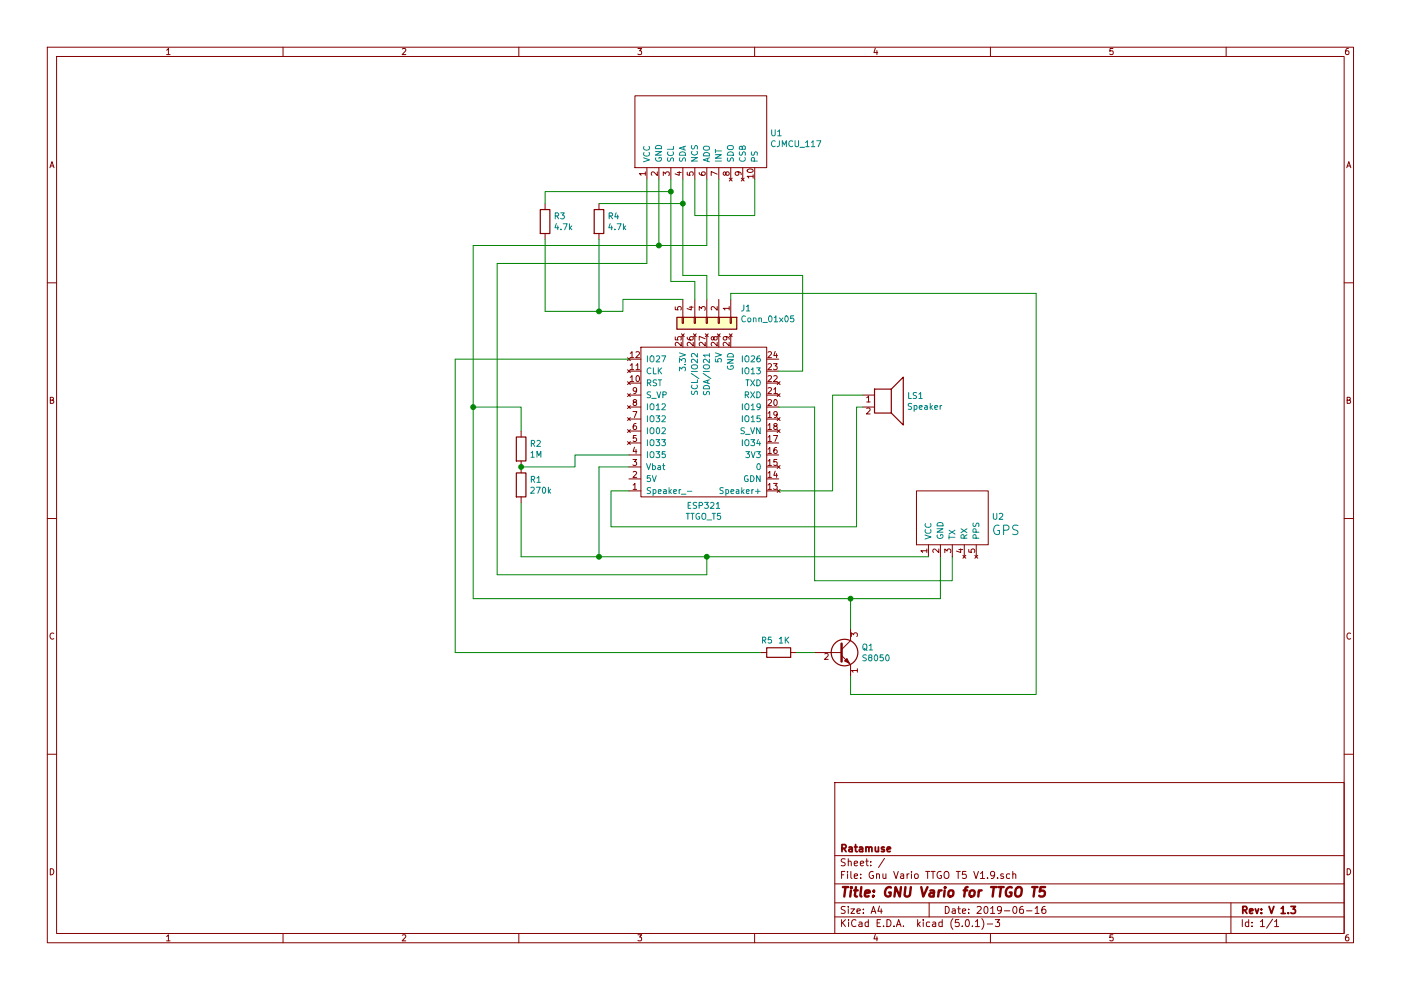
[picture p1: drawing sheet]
EESchema Schematic File Version 4
LIBS:Gnu Vario TTGO T5 V1.9-cache
EELAYER 26 0
EELAYER END
$Descr A4 11693 8268
encoding utf-8
Sheet 1 1
Title "GNU Vario for TTGO T5"
Date "2019-06-16"
Rev "V 1.3"
Comp "Ratamuse"
Comment1 ""
Comment2 ""
Comment3 ""
Comment4 ""
$EndDescr
$Comp
L Gnu-Vario-TTGO-T5-V1.9-rescue:TTGO_T5-modules ESP321
U 1 1
P 5350 4100
F 0 "ESP321" H 5875 3978 50  0000 C CNN
F 1 "TTGO_T5" H 5875 3887 50  0000 C CNN
F 2 "modules:TTGO_T5_V1.2v2" H 5350 4100 50  0001 C CNN
F 3 "" H 5350 4100 50  0001 C CNN
	1    5350 4100
	1    0    0    -1  
$EndComp
$Comp
L Gnu-Vario-TTGO-T5-V1.9-rescue:GPS-modules U2
U 1 1
P 7750 4550
F 0 "U2" H 8278 4787 50  0000 L CNN
F 1 "GPS" H 8278 4674 79  0000 L CNN
F 2 "modules:GPS" H 7950 4900 50  0001 C CNN
F 3 "" H 7950 4900 50  0001 C CNN
	1    7750 4550
	1    0    0    -1  
$EndComp
$Comp
L Device:R R2
U 1 1
P 4350 3750
F 0 "R2" H 4420 3796 50  0000 L CNN
F 1 "1M" H 4420 3705 50  0000 L CNN
F 2 "modules:R1" V 4280 3750 50  0001 C CNN
F 3 "~" H 4350 3750 50  0001 C CNN
	1    4350 3750
	1    0    0    -1  
$EndComp
$Comp
L Device:R R1
U 1 1
P 4350 4050
F 0 "R1" H 4420 4096 50  0000 L CNN
F 1 "270k" H 4420 4005 50  0000 L CNN
F 2 "modules:R2" V 4280 4050 50  0001 C CNN
F 3 "~" H 4350 4050 50  0001 C CNN
	1    4350 4050
	1    0    0    -1  
$EndComp
Wire Wire Line
	7950 4650 7950 4850
Wire Wire Line
	7950 4850 6800 4850
Wire Wire Line
	5600 2350 5800 2350
Wire Wire Line
	5250 3900 5000 3900
Wire Wire Line
	4350 3900 4800 3900
Wire Wire Line
	4800 3900 4800 3800
Wire Wire Line
	4800 3800 5250 3800
Connection ~ 4350 3900
Wire Wire Line
	6500 3100 6700 3100
Wire Wire Line
	6700 3100 6700 2300
Wire Wire Line
	6700 2300 6000 2300
Wire Wire Line
	6800 3400 6500 3400
Wire Wire Line
	6800 3400 6800 4850
$Comp
L Gnu-Vario-TTGO-T5-V1.9-rescue:CJMCU_1000F-modules U1
U 1 1
P 5400 1400
F 0 "U1" H 6428 1690 50  0000 L CNN
F 1 "CJMCU_117" H 6428 1599 50  0000 L CNN
F 2 "modules:CJMCU-117" H 5800 1850 50  0001 C CNN
F 3 "" H 5800 1850 50  0001 C CNN
	1    5400 1400
	1    0    0    -1  
$EndComp
Wire Wire Line
	5700 2300 5900 2300
Wire Wire Line
	5600 1500 5600 1600
Wire Wire Line
	5700 1500 5700 1700
$Comp
L Device:R R4
U 1 1
P 5000 1850
F 0 "R4" H 5070 1896 50  0000 L CNN
F 1 "4.7k" H 5070 1805 50  0000 L CNN
F 2 "modules:R1" V 4930 1850 50  0001 C CNN
F 3 "~" H 5000 1850 50  0001 C CNN
	1    5000 1850
	1    0    0    -1  
$EndComp
$Comp
L Device:R R3
U 1 1
P 4550 1850
F 0 "R3" H 4620 1896 50  0000 L CNN
F 1 "4.7k" H 4620 1805 50  0000 L CNN
F 2 "modules:R1" V 4480 1850 50  0001 C CNN
F 3 "~" H 4550 1850 50  0001 C CNN
	1    4550 1850
	1    0    0    -1  
$EndComp
Wire Wire Line
	5000 1700 5700 1700
Connection ~ 5700 1700
Wire Wire Line
	5700 1700 5700 2300
Wire Wire Line
	4550 1700 4550 1600
Wire Wire Line
	4550 1600 5600 1600
Connection ~ 5600 1600
Wire Wire Line
	5600 1600 5600 2350
Wire Wire Line
	6000 1500 6000 2300
Wire Wire Line
	5400 1500 5400 2200
Wire Wire Line
	4150 2200 5400 2200
Wire Wire Line
	4550 2600 4550 2000
Wire Wire Line
	5000 2000 5000 2600
Wire Wire Line
	6300 1500 6300 1800
Wire Wire Line
	6300 1800 5800 1800
Wire Wire Line
	5800 1800 5800 1500
Wire Wire Line
	4350 4200 4350 4650
$Comp
L Connector_Generic:Conn_01x05 J1
U 1 1
P 5900 2700
F 0 "J1" V 5773 2980 50  0000 L CNN
F 1 "Conn_01x05" V 5864 2980 50  0000 L CNN
F 2 "Connector_PinHeader_2.54mm:PinHeader_1x05_P2.54mm_Vertical" H 5900 2700 50  0001 C CNN
F 3 "~" H 5900 2700 50  0001 C CNN
	1    5900 2700
	0    1    1    0   
$EndComp
Wire Wire Line
	5800 2350 5800 2500
Wire Wire Line
	5900 2300 5900 2500
Wire Wire Line
	6100 2500 6100 2450
Wire Wire Line
	5700 2500 5200 2500
Wire Wire Line
	5200 2500 5200 2600
Wire Wire Line
	5200 2600 5000 2600
Connection ~ 5000 2600
Wire Wire Line
	5900 4800 4150 4800
Wire Wire Line
	4150 2200 4150 4800
$Comp
L Device:R R5
U 1 1
P 6500 5450
F 0 "R5" V 6570 5496 50  0000 L TNN
F 1 "1K" V 6570 5405 50  0000 C TNN
F 2 "modules:R1" V 6430 5450 50  0001 C CNN
F 3 "~" H 6500 5450 50  0001 C CNN
	1    6500 5450
	0    -1   -1   0   
$EndComp
$Comp
L Transistor_BJT:S8050 Q1
U 1 1
P 7000 5450
F 0 "Q1" H 7191 5496 50  0000 L CNN
F 1 "S8050" H 7191 5405 50  0000 L CNN
F 2 "Package_TO_SOT_THT:TO-92_Inline" H 7200 5375 50  0001 L CIN
F 3 "http://www.unisonic.com.tw/datasheet/S8050.pdf" H 7000 5450 50  0001 L CNN
	1    7000 5450
	1    0    0    -1  
$EndComp
Wire Wire Line
	4350 4650 5000 4650
Wire Wire Line
	5000 3900 5000 4650
Connection ~ 5000 4650
Wire Wire Line
	5000 4650 5900 4650
Wire Wire Line
	5900 4800 5900 4650
Connection ~ 5900 4650
Wire Wire Line
	5900 4650 7750 4650
Wire Wire Line
	5500 1500 5500 2050
Wire Wire Line
	3950 2050 3950 3400
Wire Wire Line
	7850 4650 7850 5000
Wire Wire Line
	4550 2600 5000 2600
Wire Wire Line
	3950 5000 7100 5000
Wire Wire Line
	7100 5000 7100 5250
Connection ~ 7100 5000
Wire Wire Line
	7100 5000 7850 5000
Wire Wire Line
	7100 5800 7100 5650
Wire Wire Line
	6100 2450 8650 2450
Wire Wire Line
	6650 5450 6800 5450
Wire Wire Line
	8650 2450 8650 5800
Wire Wire Line
	8650 5800 7100 5800
Wire Wire Line
	5900 1500 5900 2050
Connection ~ 5500 2050
Wire Wire Line
	5500 2050 3950 2050
Wire Wire Line
	5500 2050 5900 2050
Wire Wire Line
	4350 3600 4350 3400
Wire Wire Line
	4350 3400 3950 3400
Connection ~ 3950 3400
Wire Wire Line
	3950 3400 3950 5000
Wire Wire Line
	3800 5450 6350 5450
Wire Wire Line
	3800 3000 3800 5450
Wire Wire Line
	5250 3000 3800 3000
$Comp
L Device:Speaker LS1
U 1 1
P 7400 3300
F 0 "LS1" H 7570 3296 50  0000 L CNN
F 1 "Speaker" H 7570 3205 50  0000 L CNN
F 2 "modules:Speaker" H 7400 3100 50  0001 C CNN
F 3 "~" H 7390 3250 50  0001 C CNN
	1    7400 3300
	1    0    0    -1  
$EndComp
Wire Wire Line
	6500 4100 6950 4100
Wire Wire Line
	6950 4100 6950 3300
Wire Wire Line
	6950 3300 7200 3300
Wire Wire Line
	5250 4100 5100 4100
Wire Wire Line
	5100 4100 5100 4400
Wire Wire Line
	5100 4400 7150 4400
Wire Wire Line
	7150 4400 7150 3400
Wire Wire Line
	7150 3400 7200 3400
$EndSCHEMATC
